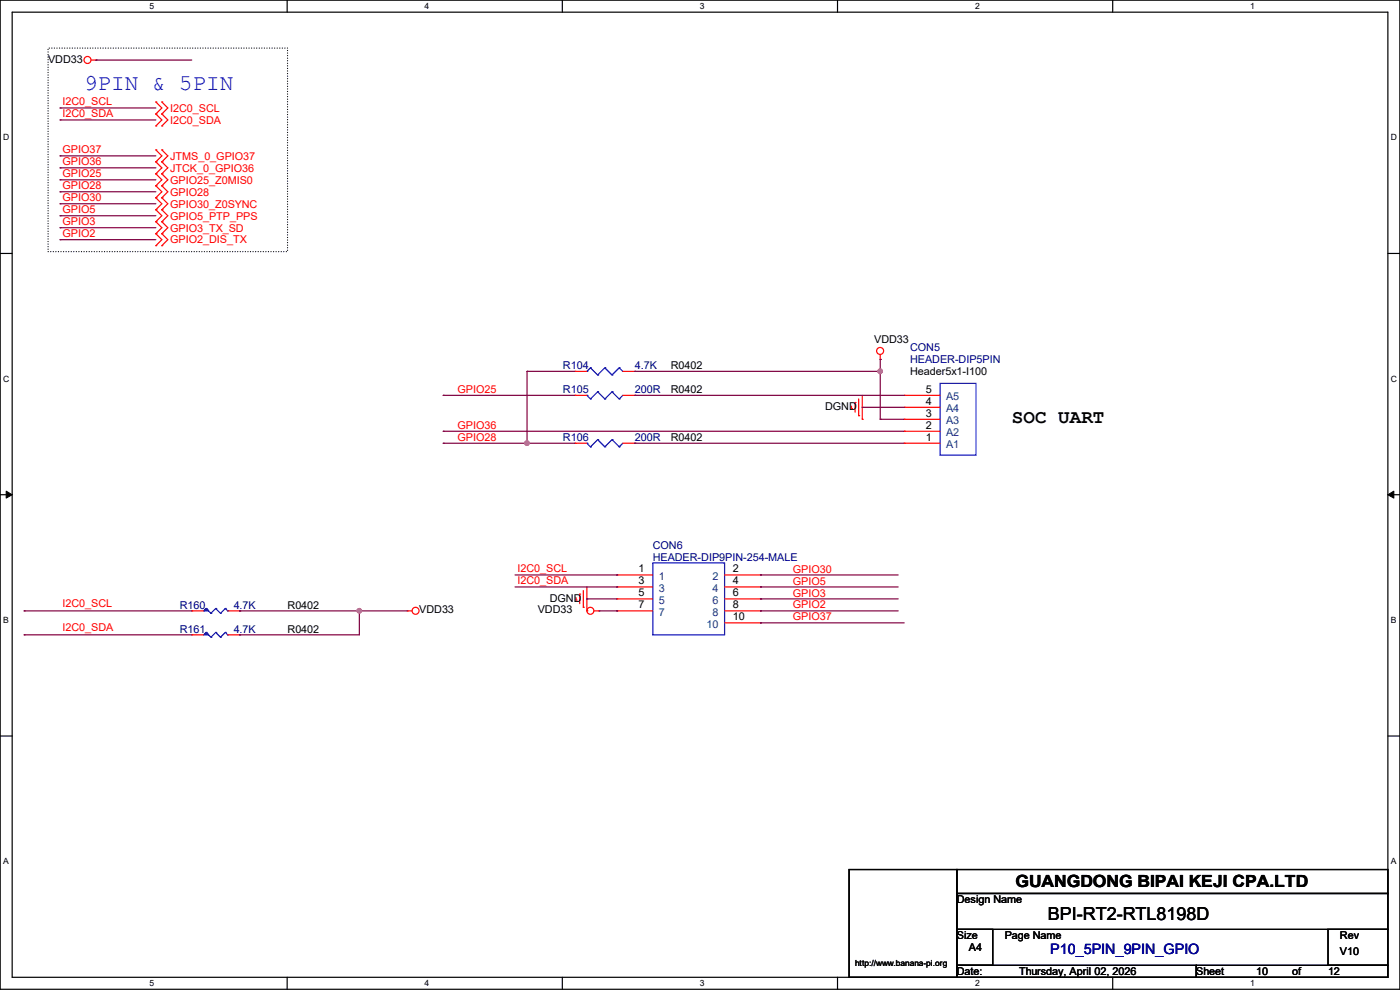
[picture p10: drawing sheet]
<svg xmlns="http://www.w3.org/2000/svg" width="297mm" height="210mm" viewBox="0 0 297 210" stroke-linecap="round" stroke-linejoin="round" font-family="sans-serif">
<g fill="none" stroke="#000" stroke-width=".25">
<path d="M0 0h297v209.8h-297zM2.6 2.6h291.8v204.7h-291.8zM60.9 0v2.6M119.3 0v2.6M177.7 0v2.6M236.1 0v2.6M0 53.8h2.6M294.4 53.8h2.6M0 104.9h2.6M294.4 104.9h2.6M0 156.1h2.6M294.4 156.1h2.6"/>
<path d="M180.1 184.4h22.9v22.9h-22.9zM203 184.4h91.4v5.1h-91.4zM203 189.5h91.4v7.6h-91.4zM203 197.1h7.6v7.7h-7.6zM281.7 197.1h12.7v7.7h-12.7zM60.9 207.3v2.5M119.3 207.3v2.5M177.7 207.3v2.5M203 204.8h50.8v2.5h-50.8zM236.1 207.3v2.5M253.8 204.8h40.6v2.5h-40.6z"/>
</g>
<path d="M1.3 104.2l1.3 .7-1.3 .8zM294.4 104.9l1.3-.7v1.5z" fill="#000"/>
<path d="M1.3 104.2l1.3 .7-1.3 .8zM294.4 104.9l1.3-.7v1.5z" fill="none" stroke="#000" stroke-width=".21"/>
<path d="M10.2 10.2h50.8v43.2h-50.8z" fill="none" stroke="#000" stroke-width=".25" stroke-dasharray="0 .5"/>
<g fill="none" stroke="#f00" stroke-width=".25">
<path d="M19.3 12.7h1.1M20.4 12.7h.1M33.1 24.2h.1M33.1 21.6h.1M33.1 26.7h.1M33.1 34.3h.1M33.1 31.8h.1M33.1 36.9h.1M33.1 39.4h.1M33.1 21.6l1.2 1.3-1.2 1.3M33.1 24.2l1.2 1.2-1.2 1.3M33.1 31.8l1.2 1.3-1.2 1.2"/>
<path d="M33.1 34.3l1.2 1.3-1.2 1.3M33.1 36.9l1.2 1.2-1.2 1.3M33.1 39.4l1.2 1.3-1.2 1.3M34.3 24.2h.1M34.3 21.6h.1M34.3 26.7h.1M34.3 34.3h.1M34.3 31.8h.1M34.3 36.9h.1M34.3 39.4h.1M34.3 21.6l1.3 1.3-1.3 1.3M34.3 24.2l1.3 1.2-1.3 1.3"/>
<path d="M34.3 31.8l1.3 1.3-1.3 1.2M34.3 34.3l1.3 1.3-1.3 1.3M34.3 36.9l1.3 1.2-1.3 1.3M34.3 39.4l1.3 1.3-1.3 1.3M33.1 42h.1M33.1 44.5h.1M33.1 47h.1M33.1 49.6h.1M33.1 52.1h.1M33.1 42l1.2 1.2-1.2 1.3M33.1 44.5l1.2 1.3-1.2 1.2M33.1 47l1.2 1.3-1.2 1.3"/>
<path d="M33.1 49.6l1.2 1.2-1.2 1.3M34.3 42h.1M34.3 44.5h.1M34.3 47h.1M34.3 49.6h.1M34.3 52.1h.1M34.3 42l1.3 1.2-1.3 1.3M34.3 44.5l1.3 1.3-1.3 1.2M34.3 47l1.3 1.3-1.3 1.3M34.3 49.6l1.3 1.2-1.3 1.3M122 78.8h.1M122 78.8h2.5"/>
<path d="M132.1 78.8h2.6M134.7 78.8h.1M186.7 76.2h.1M186.7 75.2v1M180.6 86.7h.1M180.6 86.1v.6M181.4 85.4h.1M181.4 85.4v2M182.2 88.2h.1M182.2 84.6v3.6M182.9 88.9h.1M182.9 83.9v5"/>
<path d="M86.4 129.6h.1M86.4 129.6h1M122.2 127.3h.1M122.2 126.8v.5M123 126h.1M123 126v2.1M123.7 128.8h.1M123.7 125.3v3.5M124.5 129.6h.1M124.5 124.5v5.1M126 129.6h1M127 129.6h.1"/>
<circle cx="18.6" cy="12.7" r=".74"/>
<circle cx="186.7" cy="74.4" r=".74"/>
<circle cx="88.2" cy="129.6" r=".74"/>
<circle cx="125.2" cy="129.6" r=".74"/>
</g>
<g fill="none" stroke="#00f" stroke-width=".25">
<path d="M124.5 78.8h.1M125.3 78h.1M125.3 78l1.5 1.5M125.3 78l-.8 .8M126.8 79.5h.1M128.3 78h.1M128.3 78l1.5 1.5M128.3 78l-1.5 1.5M129.8 79.5h.1M131.4 78h.1M131.4 78l.7 .8M131.4 78l-1.6 1.5"/>
<path d="M43.7 129.1h.1M43.7 129.1l-.5 .5M43.7 129.1l1 1M44.7 130.1h.1M45.8 129.1h.1M45.8 129.1l-1.1 1M45.8 129.1l1 1M46.8 130.1h.1M47.8 129.1h.1M47.8 129.1l-1 1M47.8 129.1l.5 .5M48.3 129.6h.1"/>
</g>
<path d="M43.2 129.6l.5-.5 .5 .5-.5-.5 .5 .5z" fill-rule="evenodd" fill="#00f"/>
<g fill="none" stroke="#00f" stroke-width=".25">
<path d="M124.5 94h.1M124.5 83.9h.1M124.5 94l.8 .8M124.5 83.9l.8 .7M125.3 94.8h.1M125.3 84.6h.1M126.8 93.3h.1M126.8 83.1h.1M126.8 93.3l1.5 1.5M126.8 93.3l-1.5 1.5M126.8 83.1l1.5 1.5M126.8 83.1l-1.5 1.5"/>
<path d="M128.3 94.8h.1M128.3 84.6h.1M129.8 93.3h.1M129.8 83.1h.1M129.8 93.3l1.6 1.5M129.8 93.3l-1.5 1.5M129.8 83.1l1.6 1.5M129.8 83.1l-1.5 1.5M131.4 94.8h.1M131.4 84.6h.1M132.1 94l-.7 .8M132.1 83.9l-.7 .7"/>
<path d="M199.4 81.3h7.7v15.3h-7.7zM138.5 119.4h15.2v15.3h-15.2zM43.2 129.6l.5-.5 .5 .5-.5-.5 .5 .5zM43.7 134.2h.1M43.7 134.2l-.5 .5M43.7 134.2l1 1M44.7 135.2h.1M45.8 134.2h.1M45.8 134.2l-1.1 1M45.8 134.2l1 1M46.8 135.2h.1M47.8 134.2h.1"/>
<path d="M47.8 134.2l-1 1M47.8 134.2l.5 .5M48.3 134.7h.1"/>
</g>
<g fill="none" stroke="#f00" stroke-width=".25">
<path d="M122 94h.1M122 83.9h.1M122 94h2.5M122 83.9h2.5M132.1 94h2.6M132.1 83.9h2.6M134.7 94h.1M134.7 83.9h.1M191.8 94h.1M191.8 91.5h.1M191.8 88.9h.1M191.8 86.4h.1"/>
<path d="M191.8 83.9h.1M191.8 94h7.6M191.8 83.9h7.6M191.8 91.5h7.6M191.8 88.9h7.6M191.8 86.4h7.6M40.7 129.6h.1M40.7 129.6h2.5M48.3 129.6h2.5M50.8 129.6h.1M130.9 122h.1M130.9 124.5h.1"/>
<path d="M130.9 127h.1M130.9 129.6h.1M130.9 129.6h7.6M130.9 122h7.6M130.9 124.5h7.6M130.9 127h7.6M153.7 129.6h7.6M153.7 122h7.6M153.7 124.5h7.6M153.7 127h7.6M153.7 132.1h7.6M161.3 122h.1"/>
<path d="M161.3 124.5h.1M161.3 127h.1M161.3 129.6h.1M161.3 132.1h.1"/>
</g>
<path d="M43.7 134.2l.5 .5h-1l.5-.5 .5 .5z" fill-rule="evenodd" fill="#00f"/>
<path d="M43.7 134.2l.5 .5h-1l.5-.5 .5 .5z" fill="none" stroke="#00f" stroke-width=".25"/>
<path d="M40.7 134.7h.1M40.7 134.7h2.5M48.3 134.7h2.5M50.8 134.7h.1" fill="none" stroke="#f00" stroke-width=".25"/>
<path d="M111.8 78.8h.1M111.8 78.8h10.2M111.8 78.8v15.2M134.7 78.8h.1M186.7 76.2h.1M186.7 76.2v2.6h-52" fill="none" stroke="#800040" stroke-width=".25"/>
<circle cx="186.7" cy="78.8" r=".49" fill="#f0f"/>
<circle cx="186.7" cy="78.8" r=".49" fill="none" stroke="#f0f" stroke-width=".25"/>
<g fill="none" stroke="#800040" stroke-width=".25">
<path d="M186.7 78.8h.1M186.7 78.8v10.1M94 83.9h.1M94 91.5h.1M94 94h.1M94 83.9h28M94 91.5h97.8M94 94h28M111.8 94h.1M134.7 83.9h.1M134.7 83.9h57.1M182.9 86.4h.1"/>
<path d="M182.9 86.4h8.9M186.7 88.9h.1M186.7 88.9h5.1"/>
</g>
<circle cx="111.8" cy="94" r=".49" fill="#f0f"/>
<circle cx="111.8" cy="94" r=".49" fill="none" stroke="#f0f" stroke-width=".25"/>
<g fill="none" stroke="#800040" stroke-width=".25">
<path d="M20.4 12.7h.1M20.4 12.7h20.3M12.7 22.9h.1M12.7 25.4h.1M12.7 33.1h.1M12.7 35.6h.1M12.7 38.1h.1M12.7 22.9h20.4M12.7 25.4h20.4M12.7 33.1h20.4M12.7 35.6h20.4M12.7 38.1h20.4"/>
<path d="M12.7 40.7h.1M12.7 43.2h.1M12.7 45.8h.1M12.7 48.3h.1M12.7 50.8h.1M12.7 40.7h20.4M12.7 43.2h20.4M12.7 45.8h20.4M12.7 48.3h20.4M12.7 50.8h20.4M134.7 94h.1M134.7 94h57.1"/>
<path d="M5.1 129.6h.1M5.1 129.6h35.6M50.8 129.6h.1M50.8 129.6h35.6M76.2 129.6h.1M76.2 129.6v5.1M109.3 122h21.6M109.3 124.5h21.6M124.5 127h.1M124.5 127h6.4M127 129.6h3.9M130.9 122h.1"/>
<path d="M130.9 124.5h.1M130.9 129.6h.1M161.3 122h.1M161.3 124.5h.1M161.3 127h.1M161.3 129.6h.1M161.3 132.1h.1M161.3 122h29.2M161.3 124.5h29.2M161.3 127h29.2M161.3 129.6h29.2M161.3 132.1h30.5"/>
</g>
<circle cx="76.2" cy="129.6" r=".49" fill="#f0f"/>
<circle cx="76.2" cy="129.6" r=".49" fill="none" stroke="#f0f" stroke-width=".25"/>
<path d="M5.1 134.7h.1M5.1 134.7h35.6M50.8 134.7h.1M50.8 134.7h25.4" fill="none" stroke="#800040" stroke-width=".25"/>
<circle cx="186.7" cy="78.8" r=".49" fill="#f0f"/>
<circle cx="186.7" cy="78.8" r=".49" fill="none" stroke="#f0f" stroke-width=".25"/>
<circle cx="111.8" cy="94" r=".49" fill="#f0f"/>
<circle cx="111.8" cy="94" r=".49" fill="none" stroke="#f0f" stroke-width=".25"/>
<circle cx="76.2" cy="129.6" r=".49" fill="#f0f"/>
<circle cx="76.2" cy="129.6" r=".49" fill="none" stroke="#f0f" stroke-width=".25"/>
<text font-size="4.8" fill="#00f" x="17.8" y="19.1">9PIN &amp; 5PIN</text>
<text font-size="4.1" x="214.7" y="89.8">SOC UART</text>
<text font-size="3.8" x="222.3" y="195.2">BPI-RT2-RTL8198D</text>
<text font-size="3.6" x="215.4" y="188.3">GUANGDONG BIPAI KEJI CPA.LTD</text>
<text font-size="3" fill="#000080" x="222.8" y="202.4">P10_5PIN_9PIN_GPIO</text>
<g font-size="2.3">
<text x="10.2" y="13.3">VDD33</text>
<text x="185.5" y="72.7">VDD33</text>
<text x="142.3" y="78.3">R0402</text>
<text x="142.3" y="83.4">R0402</text>
<text x="193.1" y="79.6">Header5x1-I100</text>
<text x="196.4" y="83.3">5</text>
<text x="175" y="87">DGND</text>
<text x="196.4" y="88.4">3</text>
<text x="196.4" y="85.9">4</text>
<text x="142.3" y="93.6">R0402</text>
<text x="196.4" y="93.5">1</text>
<text x="196.4" y="90.9">2</text>
<text x="135.4" y="121.4">1</text>
<text x="135.4" y="124">3</text>
<text x="155.5" y="121.4">2</text>
<text x="155.5" y="124">4</text>
<text x="61" y="129.1">R0402</text>
<text x="88.9" y="130.1">VDD33</text>
<text x="114.1" y="130.1">VDD33</text>
<text x="116.6" y="127.6">DGND</text>
<text x="135.4" y="126.5">5</text>
<text x="135.4" y="129">7</text>
<text x="155.5" y="126.5">6</text>
<text x="155.5" y="129">8</text>
<text x="155.5" y="131.6">10</text>
<text x="61" y="134.2">R0402</text>
<text x="203" y="191.6">Design Name</text>
<text x="203" y="199.2">Size</text>
<text x="205.5" y="201.8">A4</text>
<text x="213.1" y="199.2">Page Name</text>
<text x="284.3" y="199.2">Rev</text>
<text x="284.3" y="202.5">V10</text>
<text x="203" y="206.8">Date:</text>
<text x="216.2" y="206.8">Thursday, April 02, 2026</text>
<text x="253.8" y="206.8">Sheet</text>
<text x="266.5" y="206.8">10</text>
<text x="274.1" y="206.8">of</text>
<text x="281.7" y="206.8">12</text>
</g>
<g font-size="2.3" fill="#f00">
<text x="13.3" y="22.2">I2C0_SCL</text>
<text x="36.1" y="23.7">I2C0_SCL</text>
<text x="13.3" y="24.7">I2C0_SDA</text>
<text x="36.1" y="26.2">I2C0_SDA</text>
<text x="13.3" y="32.6">GPIO37</text>
<text x="13.3" y="35.1">GPIO36</text>
<text x="36.1" y="33.9">JTMS_0_GPIO37</text>
<text x="13.3" y="37.6">GPIO25</text>
<text x="13.3" y="40.2">GPIO28</text>
<text x="36.1" y="36.4">JTCK_0_GPIO36</text>
<text x="36.1" y="38.9">GPIO25_Z0MIS0</text>
<text x="36.1" y="41.5">GPIO28</text>
<text x="13.3" y="42.7">GPIO30</text>
<text x="13.3" y="45.3">GPIO5</text>
<text x="13.3" y="47.8">GPIO3</text>
<text x="36.1" y="44">GPIO30_Z0SYNC</text>
<text x="36.1" y="46.6">GPIO5_PTP_PPS</text>
<text x="13.3" y="50.3">GPIO2</text>
<text x="36.1" y="49.1">GPIO3_TX_SD</text>
<text x="36.1" y="51.6">GPIO2_DIS_TX</text>
<text x="97.1" y="83.4">GPIO25</text>
<text x="97.1" y="91">GPIO36</text>
<text x="97.1" y="93.5">GPIO28</text>
<text x="109.8" y="121.2">I2C0_SCL</text>
<text x="109.8" y="123.8">I2C0_SDA</text>
<text x="168.2" y="121.5">GPIO30</text>
<text x="168.2" y="124">GPIO5</text>
<text x="13.3" y="128.9">I2C0_SCL</text>
<text x="168.2" y="126.5">GPIO3</text>
<text x="168.2" y="129.1">GPIO2</text>
<text x="168.2" y="131.6">GPIO37</text>
<text x="13.3" y="133.9">I2C0_SDA</text>
</g>
<g font-size="2.3" fill="#000080">
<text x="193.1" y="74.5">CON5</text>
<text x="193.1" y="77">HEADER-DIP5PIN</text>
<text x="119.4" y="78.3">R104</text>
<text x="119.4" y="83.4">R105</text>
<text x="134.7" y="78.3">4.7K</text>
<text x="134.7" y="83.4">200R</text>
<text x="119.4" y="93.6">R106</text>
<text x="134.7" y="93.6">200R</text>
<text x="138.5" y="116.4">CON6</text>
<text x="138.5" y="119">HEADER-DIP9PIN-254-MALE</text>
<text x="38.1" y="129.1">R160</text>
<text x="49.6" y="129.1">4.7K</text>
<text x="38.1" y="134.2">R161</text>
<text x="49.6" y="134.2">4.7K</text>
</g>
<g font-size="2.3" fill="#004080">
<text x="200.7" y="87.5">A4</text>
<text x="200.7" y="84.9">A5</text>
<text x="200.7" y="95.1">A1</text>
<text x="200.7" y="92.5">A2</text>
<text x="200.7" y="90">A3</text>
<text x="139.7" y="123">1</text>
<text x="139.7" y="125.6">3</text>
<text x="151.2" y="123">2</text>
<text x="151.2" y="125.6">4</text>
<text x="139.7" y="128.1">5</text>
<text x="139.7" y="130.6">7</text>
<text x="151.2" y="128.1">6</text>
<text x="151.2" y="130.6">8</text>
<text x="149.9" y="133.2">10</text>
</g>
<g font-size="1.8">
<text x="31.7" y="1.9">5</text>
<text x="90.1" y="1.9">4</text>
<text x="148.5" y="1.9">3</text>
<text x="206.8" y="1.9">2</text>
<text x="265.2" y="1.9">1</text>
<text x=".7" y="29.8">D</text>
<text x="295.1" y="29.8">D</text>
<text x=".7" y="80.9">C</text>
<text x="295.1" y="80.9">C</text>
<text x=".7" y="132.1">B</text>
<text x="295.1" y="132.1">B</text>
<text x=".7" y="183.3">A</text>
<text x="295.1" y="183.3">A</text>
<text x="31.7" y="209.2">5</text>
<text x="90.1" y="209.2">4</text>
<text x="148.5" y="209.2">3</text>
<text x="181.4" y="204.9">http://www.banana-pi.org</text>
<text x="206.8" y="209.2">2</text>
<text x="265.2" y="209.2">1</text>
</g>
</svg>
